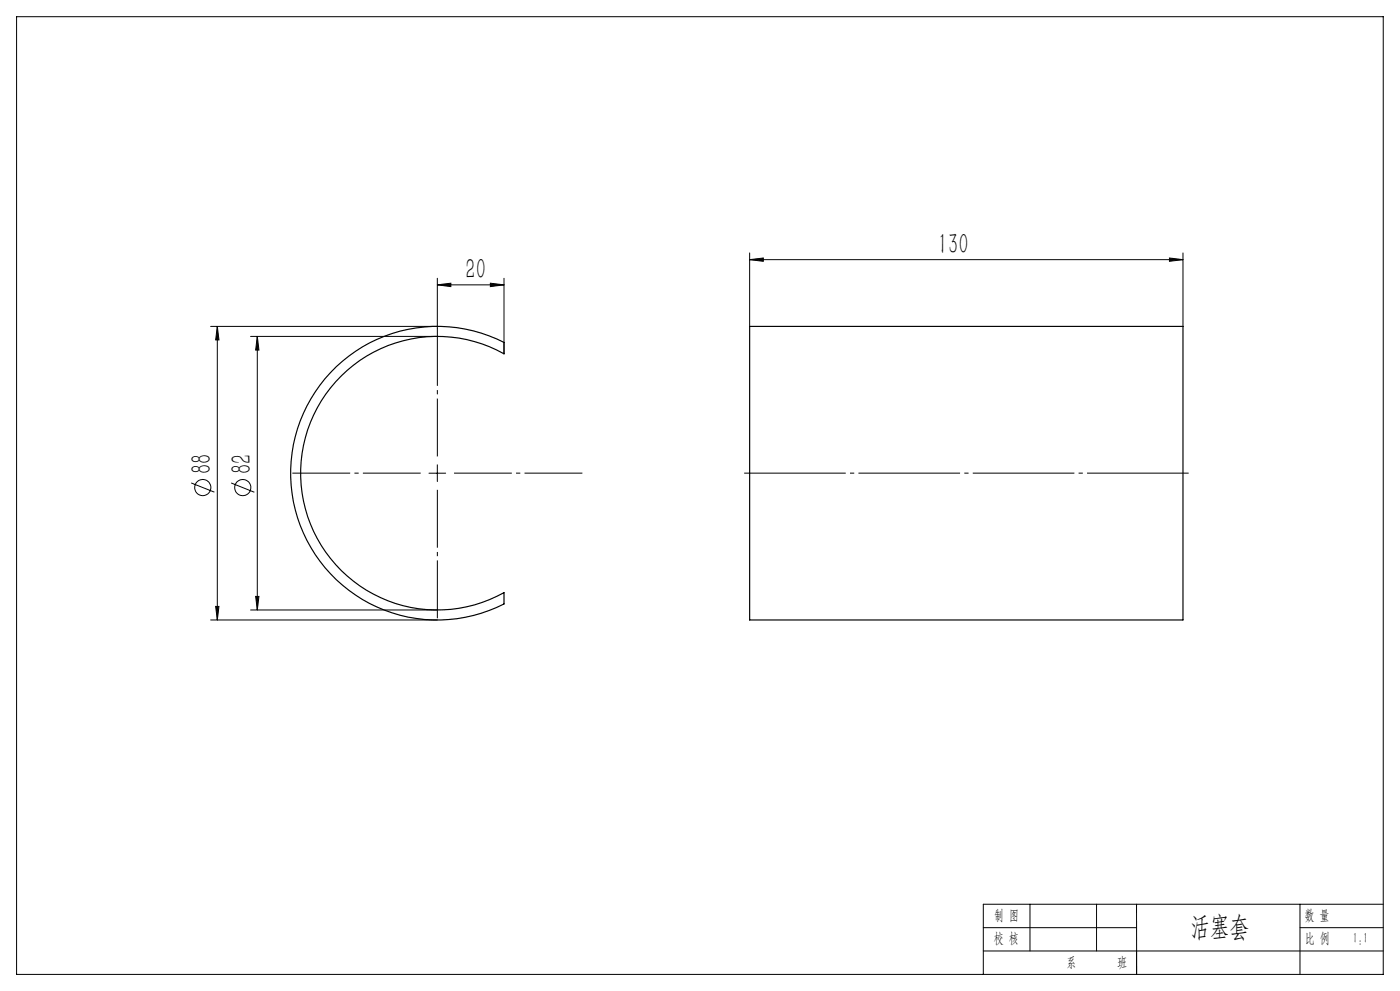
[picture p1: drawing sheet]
<svg xmlns="http://www.w3.org/2000/svg" width="420mm" height="297mm" viewBox="0 0 420 297" stroke-linecap="round" stroke-linejoin="round" font-family="sans-serif">
<path d="M224.9 97.8h130v88h-130zM100.9 109.9a44.1 44.1 0 0 1 50.3-7.3v3.4a41 41 0 0 0-61 35.8 41 41 0 0 0 61 35.8v3.4a44 44 0 0 1-55.9-13.8 44 44 0 0 1 5.6-57.3z" fill="none" stroke="#000" stroke-width=".35"/>
<g fill="none" stroke="#000" stroke-width=".3">
<path d="M5 5h410v287h-410zM224.9 77.8l4.1-.5v1zM224.9 75.8v22M224.9 77.8h130M350.8 77.3l4.1 .5-4.1 .5zM354.9 75.8v22M63.2 97.8h68M65.2 97.8v88M65.2 97.8l.5 4.1h-1zM131.2 85.4l4.1-.5v1zM131.2 83.4v14.9M131.2 85.4h20"/>
<path d="M147.1 84.9l4.1 .5-4.1 .5zM151.2 83.4v22.6M75.2 100.8h56M77.2 100.8v82M77.2 100.8l.5 4.1h-1zM131.2 139.3v5M57.4 144.7l6.9 2.8M69.4 144.7l6.9 2.8M128.7 141.8h5M76.7 178.7h1l-.5 4.1zM63.2 185.8h68M64.7 181.7h1l-.5 4.1z"/>
<path d="M75.2 182.8h56M295 278h46M309 271v14M329 271v14M341 271v21M390 278h25M390 271v21M415 271h-120v21M295 285h120"/>
<circle cx="60.8" cy="146.1" r="2.43"/>
<circle cx="72.8" cy="146.1" r="2.42"/>
</g>
<path d="M131.2 136.8v-38.5M126.2 141.8h-38.5M131.2 146.8v38.5M136.2 141.8h38.5" fill="none" stroke="#000" stroke-width=".3" stroke-dasharray="30.5 1.3 1.3 1.3" stroke-dashoffset="13.1" stroke-linecap="butt"/>
<path d="M222.9 141.8h134" fill="none" stroke="#000" stroke-width=".3" stroke-dasharray="30.5 1.3 1.3 1.3" stroke-dashoffset="-.3" stroke-linecap="butt"/>
<path d="M341 285v7" fill="none" stroke="#0a0605" stroke-width=".3"/>
<g fill="#000">
<path d="M224.9 77.8l4.1-.5v1zM350.8 77.3l4.1 .5-4.1 .5z"/>
<path d="M131.2 85.4l4.1-.5v1zM147.1 84.9l4.1 .5-4.1 .5z"/>
<path d="M64.7 181.7h1l-.5 4.1zM65.2 97.8l.5 4.1h-1z"/>
<path d="M76.7 178.7h1l-.5 4.1zM77.2 100.8l.5 4.1h-1z"/>
</g>
<g font-size="8.8">
<text x="281.4" y="76.1">130</text>
<text x="139.7" y="83.6">20</text>
<text x="63.5" y="142.1" transform="rotate(-90 63.5 142.1)">88</text>
<text x="75.5" y="142.1" transform="rotate(-90 75.5 142.1)">82</text>
</g>
<text font-size="8.5" x="357.1" y="280.6">活塞套</text>
<g font-size="4.4">
<text x="298.2" y="275.7">制 图</text>
<text x="391.4" y="275.6">数 量</text>
<text x="298.1" y="282.7">校 核</text>
<text x="391.4" y="282.7">比 例</text>
<text x="405.8" y="282.7">1:1</text>
<text x="320" y="289.8">系</text>
<text x="335.1" y="289.8">班</text>
</g>
</svg>
